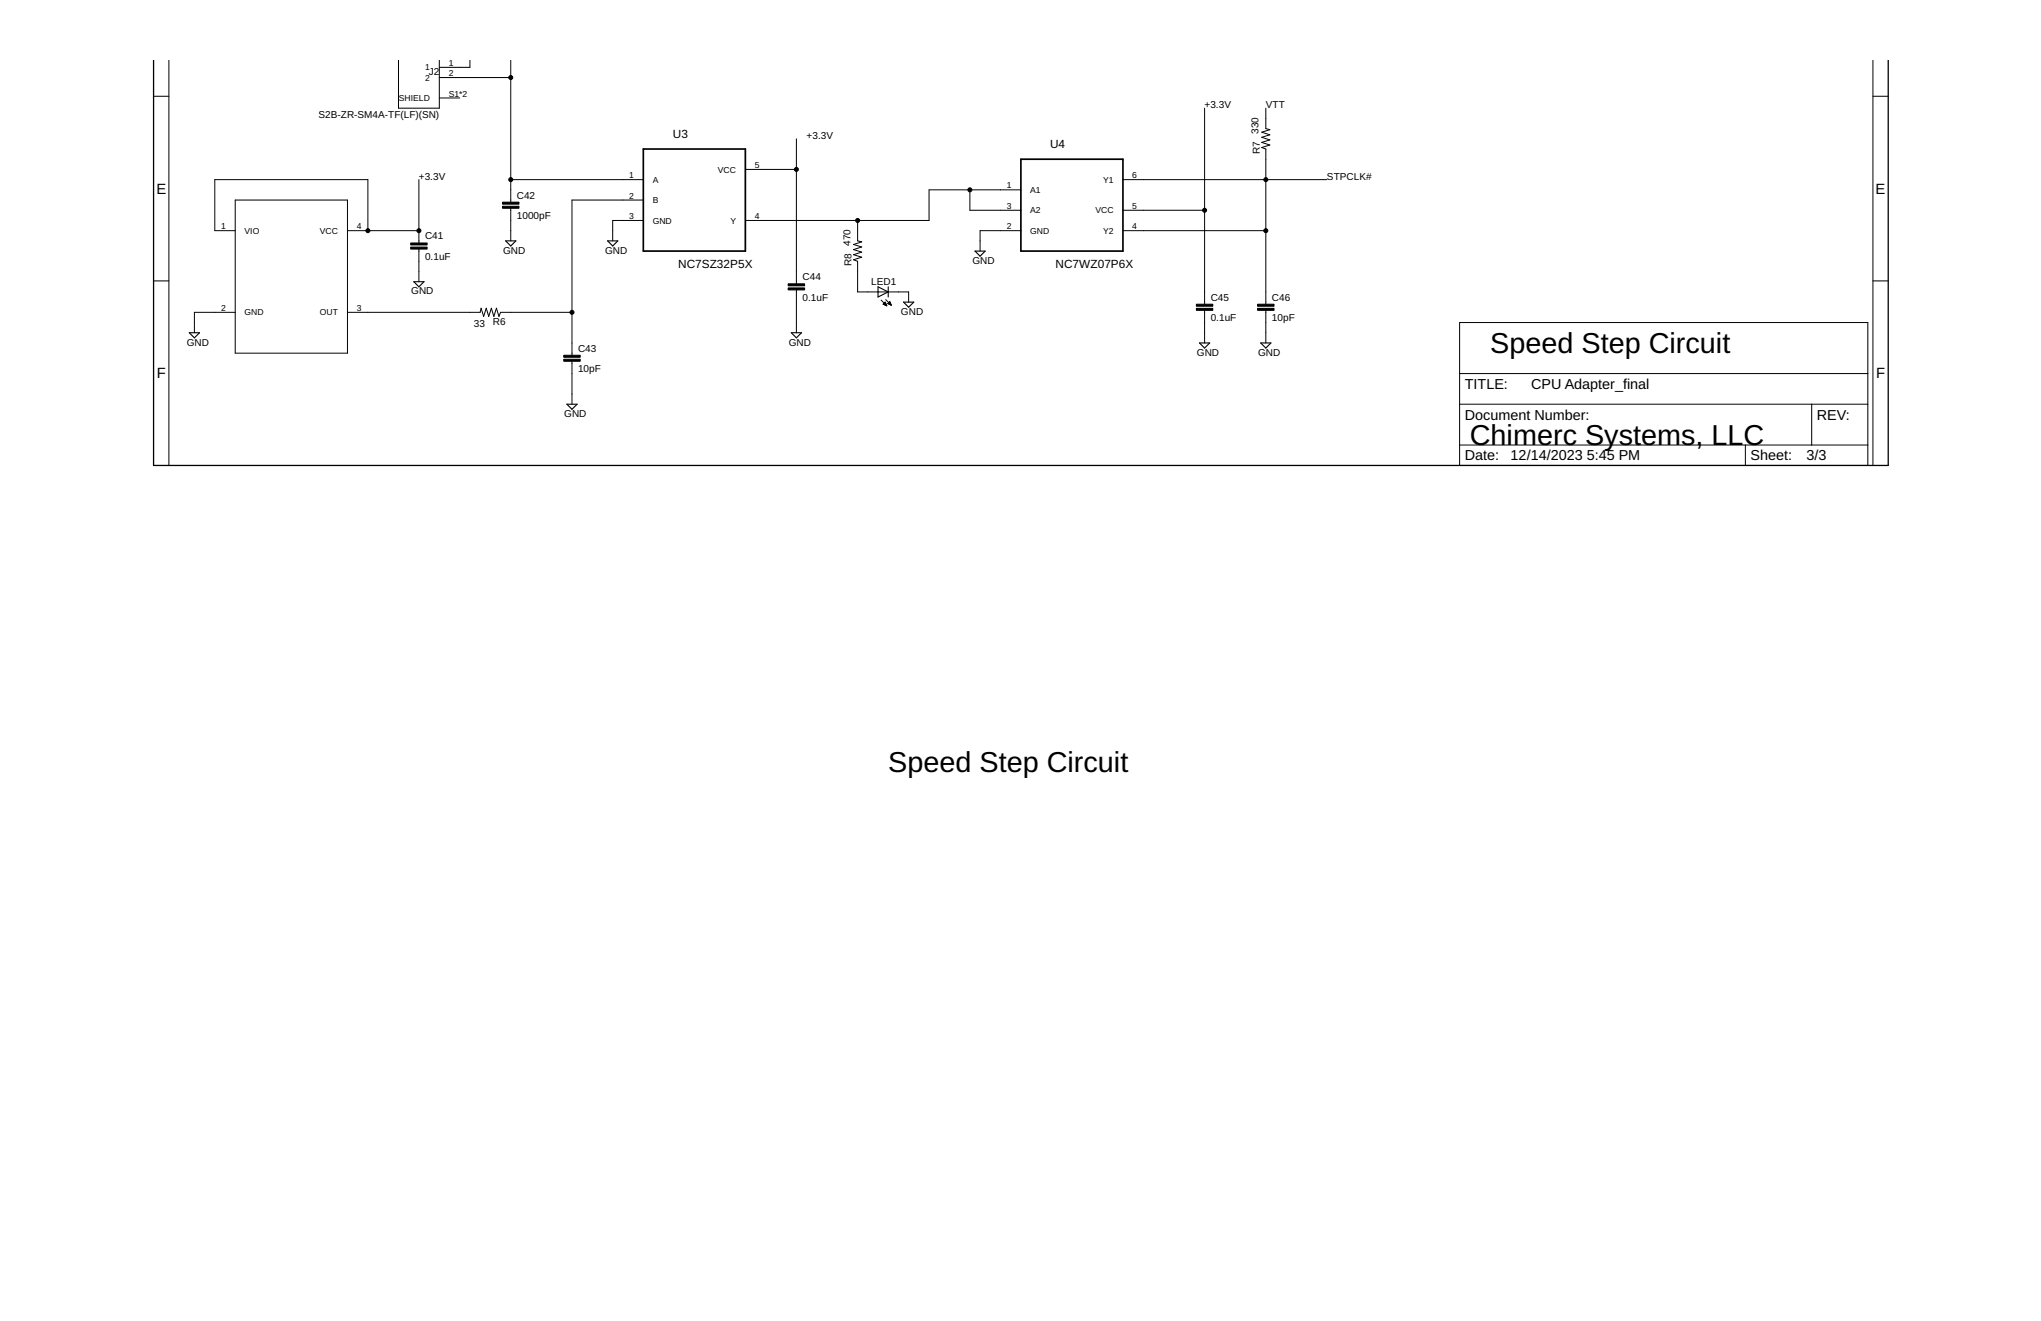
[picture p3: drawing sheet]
<svg xmlns="http://www.w3.org/2000/svg" width="432mm" height="279mm" viewBox="0 0 432 279" stroke-linecap="round" stroke-linejoin="round" font-family="sans-serif">
<g fill="none" stroke="#000" stroke-width=".21">
<path d="M35.7 12.6v85.8M84.3 12.6v10.3h8.6v-10.3M92.9 16.4h15.2M99.4 12.6v1.6h-6.5M108.1 12.6v30.2M396.2 12.6v85.8M32.5 20.4h3.2M88.6 38v13.4M92.9 20.7h4.4M108.1 38h28M157.7 35.8h10.8M168.5 29.4v30.6"/>
<path d="M237.6 38h43.1M254.8 22.9v41.4M267.8 22.9v4.3l.8 .2-1.7 .6 1.7 .5-1.7 .5 1.7 .6-1.7 .5 1.7 .6-1.7 .5 .9 .3v32.8M396.2 20.4h3.3M32.5 59.4h3.2M49.8 42.3h23.7v32.4h-23.7zM49.8 48.8h-4.4v-10.8h32.4v10.8M73.5 48.8h15.1M88.6 52.7v6.9M108.1 44v6.9M136.1 42.3h-15.1v32.8M136.1 46.6h-6.5v4.3"/>
<path d="M181.4 46.6v4.3l.9 .3-1.7 .5 1.7 .5-1.7 .6 1.7 .5-1.7 .6 1.7 .5-1.7 .5 .8 .4v6.4h10.8v2.2M205.2 40.2v4.3h10.8M216 48.8h-8.7v4.3M216 40.2h-19.4v6.4h-38.9M237.6 48.8h30.2M237.6 44.5h17.2M396.2 59.4h3.3M49.8 66.1h-8.7v4.3M73.5 66.1h28.1l.2-.9 .5 1.7 .6-1.7 .5 1.7 .5-1.7 .6 1.7 .5-1.7 .6 1.7 .3-.8h15.1M121 76.4v9.1M168.5 61.3v9.1M186.4 63.5l1.2 1.2"/>
<path d="M186.9 64.4h.6M186.9 64.3h.5M187 64.2h.4M187.1 64.1h.2M187.1 64.5h.4M187.2 64h.1M187.3 63.9l.3 .8-.8-.4zM187.4 64.6h.2M187.4 63.4l1.2 1.2M187.9 64.2h.5M187.9 64.3h.5M188 64.1h.4"/>
<path d="M188.1 64h.2M188.1 64.4h.4M188.2 63.9h.1M188.2 63.8l.4 .8-.8-.4zM188.4 64.5h.1M254.8 65.6v6.9M267.8 65.6v6.9M308.8 68.2h86.4v30.2h-86.4zM308.8 79h86.4M308.8 85.5h86.4M308.8 94.1h86.4M369.3 94.1v4.3"/>
<path d="M383.3 85.5v8.6"/>
</g>
<path d="M136.1 31.5h21.6v21.6h-21.6zM216 33.7h21.6v19.4h-21.6z" fill="none" stroke="#000" stroke-width=".36"/>
<path d="M87.5 59.6h2.2l-1.1 1.1zM107 50.9h2.1l-1 1.1zM128.5 50.9h2.2l-1.1 1.1zM206.3 53.1h2.1l-1.1 1.1zM40 70.4h2.2l-1.1 1.1zM167.4 70.4h2.2l-1.1 1.1zM185.8 60.7l2.1 1-2.1 1.1zM187.9 60.7v2.1M191.2 63.9h2.1l-1.1 1.1zM253.8 72.5h2.1l-1.1 1.1zM266.7 72.5h2.2l-1.1 1.1zM119.9 85.5h2.2l-1.1 1.1z" fill="none" stroke="#000" stroke-width=".23"/>
<path d="M86.9 52.3h3.5v.4h-3.5zM86.9 51.4h3.5v.4h-3.5zM106.3 43.6h3.5v.4h-3.5zM106.3 42.8h3.5v.4h-3.5zM119.3 76h3.4v.4h-3.4zM119.3 75.1h3.4v.5h-3.4zM166.8 60.9h3.4v.4h-3.4zM166.8 60h3.4v.5h-3.4zM253.1 65.2h3.5v.4h-3.5zM253.1 64.3h3.5v.5h-3.5zM266.1 65.2h3.4v.4h-3.4zM266.1 64.3h3.4v.5h-3.4z" fill="#000" stroke="#000" stroke-width=".21"/>
<path d="M32.5 12.6v85.8h367v-85.8" fill="none" stroke="#000" stroke-width=".28"/>
<g fill="#000" stroke="#000" stroke-width=".21">
<circle cx="108.1" cy="16.4" r=".42"/>
<circle cx="108.1" cy="38" r=".42"/>
<circle cx="168.5" cy="35.8" r=".42"/>
<circle cx="267.8" cy="38" r=".42"/>
<circle cx="77.8" cy="48.8" r=".42"/>
<circle cx="88.6" cy="48.8" r=".42"/>
<circle cx="181.4" cy="46.6" r=".42"/>
<circle cx="205.2" cy="40.2" r=".42"/>
<circle cx="254.8" cy="44.5" r=".42"/>
<circle cx="267.8" cy="48.8" r=".42"/>
<circle cx="121" cy="66.1" r=".42"/>
</g>
<g font-size="6.1">
<text x="315.3" y="74.7">Speed Step Circuit</text>
<text x="311" y="94.1">Chimerc Systems, LLC</text>
<text x="187.9" y="163.2">Speed Step Circuit</text>
</g>
<g font-size="3.1">
<text x="33.1" y="41">E</text>
<text x="396.8" y="41">E</text>
<text x="33.2" y="80">F</text>
<text x="396.9" y="80">F</text>
</g>
<g font-size="3">
<text x="309.9" y="82.3">TITLE:</text>
<text x="323.9" y="82.3">CPU Adapter_final</text>
<text x="309.9" y="88.7">Document Number:</text>
<text x="384.4" y="88.7">REV:</text>
<text x="309.9" y="97.4">Date:</text>
<text x="319.6" y="97.4">12/14/2023</text>
<text x="335.7" y="97.4">5:45 PM</text>
<text x="370.3" y="97.4">Sheet:</text>
<text x="382.2" y="97.4">3/3</text>
</g>
<g font-size="2.5">
<text x="142.3" y="29.2">U3</text>
<text x="222.2" y="31.3">U4</text>
<text x="143.5" y="56.8">NC7SZ32P5X</text>
<text x="223.3" y="56.6">NC7WZ07P6X</text>
</g>
<g font-size="2.1">
<text x="90.7" y="15.8">J2</text>
<text x="254.8" y="22.9">+3.3V</text>
<text x="267.8" y="22.9">VTT</text>
<text x="67.4" y="25">S2B-ZR-SM4A-TF(LF)(SN)</text>
<text x="170.6" y="29.4">+3.3V</text>
<text x="266.3" y="28.3" transform="rotate(-90 266.3 28.3)">330</text>
<text x="266.5" y="32.6" transform="rotate(-90 266.5 32.6)">R7</text>
<text x="88.6" y="38">+3.3V</text>
<text x="109.3" y="42">C42</text>
<text x="280.7" y="38">STPCLK#</text>
<text x="109.3" y="46.3">1000pF</text>
<text x="89.9" y="50.6">C41</text>
<text x="106.4" y="53.7">GND</text>
<text x="128" y="53.7">GND</text>
<text x="179.9" y="52" transform="rotate(-90 179.9 52)">470</text>
<text x="89.9" y="54.9">0.1uF</text>
<text x="169.8" y="59.3">C44</text>
<text x="180.2" y="56.3" transform="rotate(-90 180.2 56.3)">R8</text>
<text x="205.7" y="55.8">GND</text>
<text x="87" y="62.3">GND</text>
<text x="169.8" y="63.6">0.1uF</text>
<text x="184.3" y="60.2">LED1</text>
<text x="256.1" y="63.6">C45</text>
<text x="269.1" y="63.6">C46</text>
<text x="100.3" y="69.1">33</text>
<text x="104.3" y="68.8">R6</text>
<text x="190.6" y="66.6">GND</text>
<text x="256.1" y="67.9">0.1uF</text>
<text x="269.1" y="67.9">10pF</text>
<text x="39.5" y="73.1">GND</text>
<text x="122.3" y="74.4">C43</text>
<text x="166.9" y="73.1">GND</text>
<text x="253.2" y="75.2">GND</text>
<text x="266.2" y="75.2">GND</text>
<text x="122.3" y="78.7">10pF</text>
<text x="119.4" y="88.2">GND</text>
</g>
<g font-size="1.8">
<text x="89.9" y="14.9">1</text>
<text x="89.9" y="17.1">2</text>
<text x="94.9" y="14">1</text>
<text x="94.9" y="16.1">2</text>
<text x="84.4" y="21.4">SHIELD</text>
<text x="94.9" y="20.4">S1*2</text>
<text x="159.7" y="35.5">5</text>
<text x="133.1" y="37.7">1</text>
<text x="138.1" y="38.6">A</text>
<text x="151.9" y="36.5">VCC</text>
<text x="213" y="39.9">1</text>
<text x="218" y="40.8">A1</text>
<text x="233.4" y="38.6">Y1</text>
<text x="239.6" y="37.7">6</text>
<text x="133.1" y="42">2</text>
<text x="133.1" y="46.3">3</text>
<text x="138.1" y="43">B</text>
<text x="138.1" y="47.3">GND</text>
<text x="154.5" y="47.3">Y</text>
<text x="159.7" y="46.3">4</text>
<text x="213" y="44.2">3</text>
<text x="218" y="45.1">A2</text>
<text x="231.8" y="45.1">VCC</text>
<text x="239.6" y="44.2">5</text>
<text x="46.8" y="48.5">1</text>
<text x="51.7" y="49.4">VIO</text>
<text x="67.7" y="49.4">VCC</text>
<text x="75.5" y="48.5">4</text>
<text x="213" y="48.5">2</text>
<text x="218" y="49.4">GND</text>
<text x="233.4" y="49.4">Y2</text>
<text x="239.6" y="48.5">4</text>
<text x="46.8" y="65.8">2</text>
<text x="75.5" y="65.8">3</text>
<text x="51.7" y="66.7">GND</text>
<text x="67.7" y="66.7">OUT</text>
</g>
</svg>
